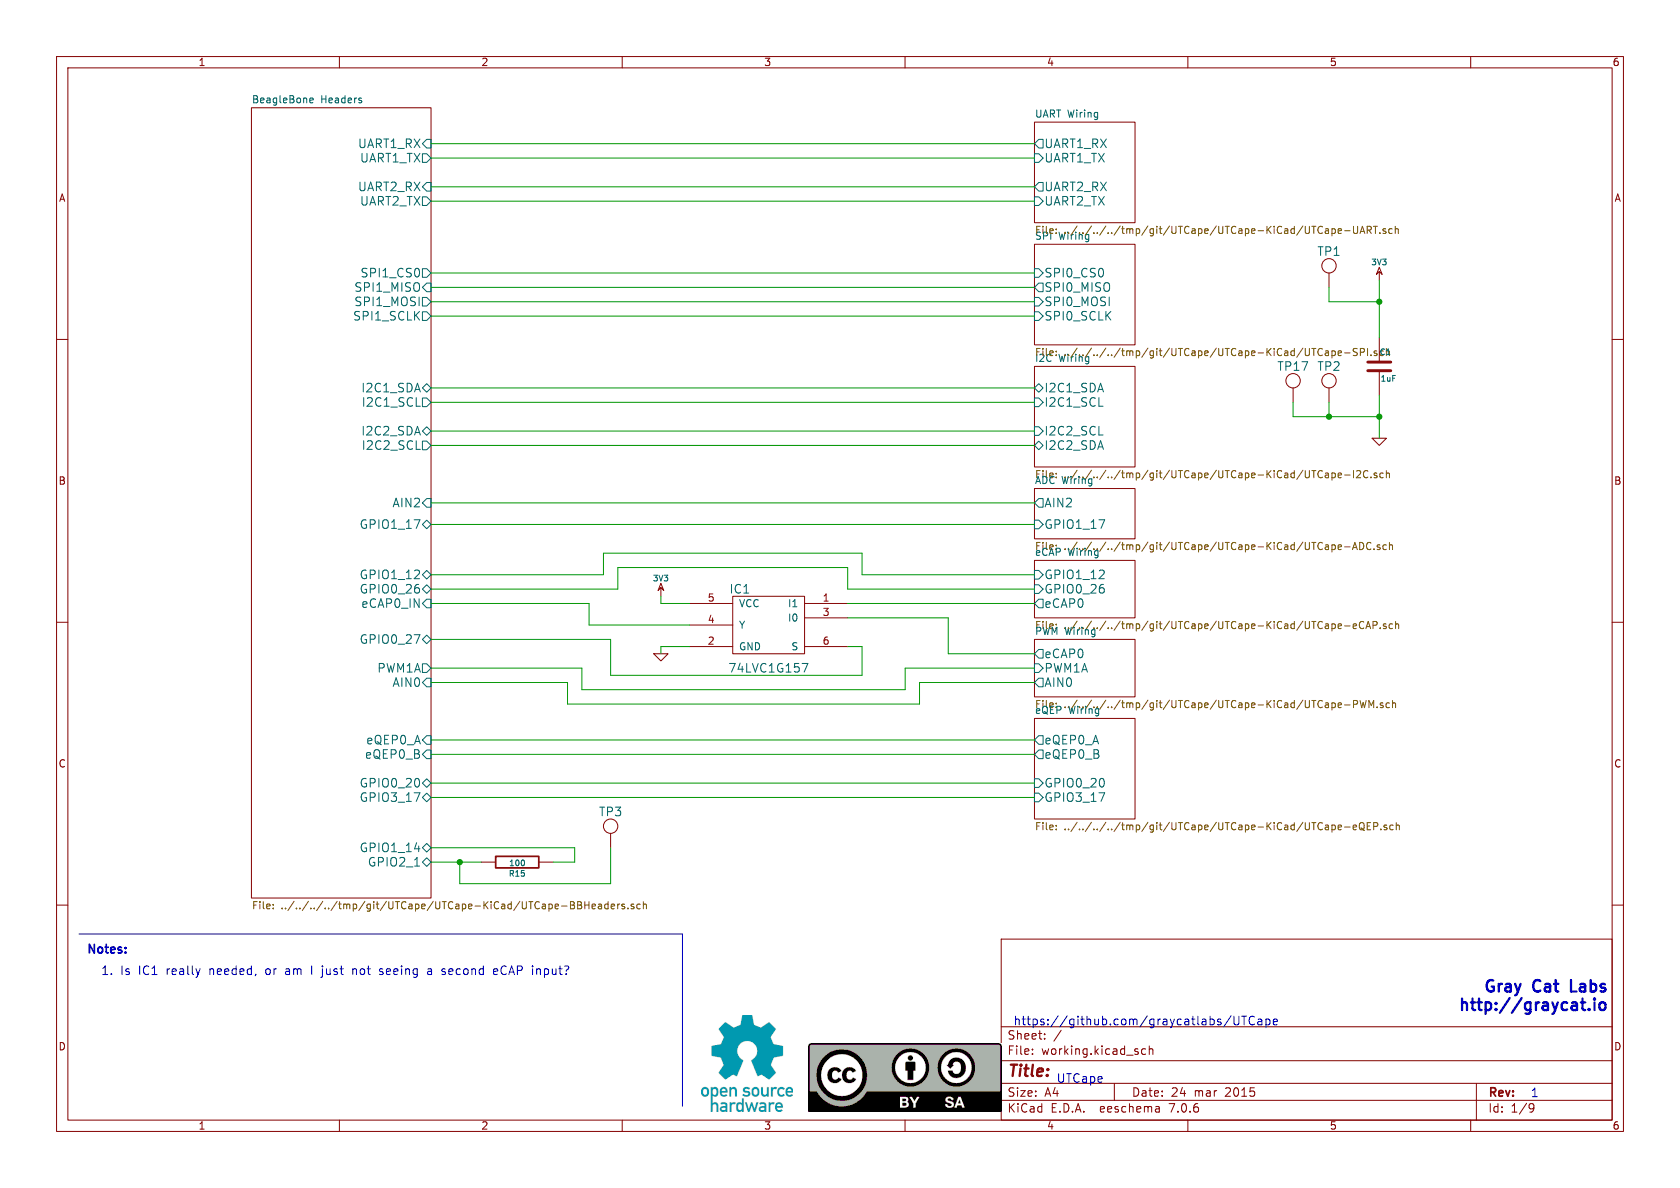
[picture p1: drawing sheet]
(kicad_sch (version 20230121) (generator eeschema)

 (paper "A4")

 (title_block
  (date "24 mar 2015"))

 (lib_symbols
  (symbol "UTCape-rescue:3V3" (power) (pin_names (offset 0)) (in_bom yes) (on_board yes)
   (property "Reference" "#PWR" (at 0 2.54 0) (effects (font (size 1.016 1.016)) hide))
   (property "Value" "3V3" (at 0 3.175 0) (effects (font (size 1.016 1.016))))
   (property "Footprint" "" (at 0 0 0) (effects (font (size 1.524 1.524))))
   (property "Datasheet" "" (at 0 0 0) (effects (font (size 1.524 1.524))))
   (symbol "3V3_0_0"
    (pin power_in line (at 0 0 90) (length 0) hide (name "3V3" (effects (font (size 0.762 0.762)))) (number "1" (effects (font (size 0.762 0.762))))))
   (symbol "3V3_0_1"
    (polyline (pts (xy 0 1.524) (xy 0 0)) (stroke (width 0) (type solid)) (fill (type none)))
    (polyline (pts (xy 0 1.524) (xy 0.508 1.016) (xy 0 2.286) (xy -0.508 1.016) (xy 0 1.524) (xy 0 1.524)) (stroke (width 0) (type solid)) (fill (type none)))))
  (symbol "UTCape-rescue:74LVC1G157" (pin_names (offset 1.016)) (in_bom yes) (on_board yes)
   (property "Reference" "IC" (at -5.08 6.35 0) (effects (font (size 1.524 1.524))))
   (property "Value" "74LVC1G157" (at 0 -7.62 0) (effects (font (size 1.524 1.524))))
   (property "Footprint" "" (at 0 -7.62 0) (effects (font (size 1.524 1.524))))
   (property "Datasheet" "" (at 0 -7.62 0) (effects (font (size 1.524 1.524))))
   (symbol "74LVC1G157_0_1"
    (rectangle (start -6.35 5.08) (end 6.35 -5.08) (stroke (width 0) (type solid)) (fill (type none))))
   (symbol "74LVC1G157_1_1"
    (pin input line (at -13.97 3.81 0) (length 7.62) (name "I1" (effects (font (size 1.27 1.27)))) (number "1" (effects (font (size 1.27 1.27)))))
    (pin power_in line (at 13.97 -3.81 180) (length 7.62) (name "GND" (effects (font (size 1.27 1.27)))) (number "2" (effects (font (size 1.27 1.27)))))
    (pin input line (at -13.97 1.27 0) (length 7.62) (name "I0" (effects (font (size 1.27 1.27)))) (number "3" (effects (font (size 1.27 1.27)))))
    (pin output line (at 13.97 0 180) (length 7.62) (name "Y" (effects (font (size 1.27 1.27)))) (number "4" (effects (font (size 1.27 1.27)))))
    (pin power_in line (at 13.97 3.81 180) (length 7.62) (name "VCC" (effects (font (size 1.27 1.27)))) (number "5" (effects (font (size 1.27 1.27)))))
    (pin input line (at -13.97 -3.81 0) (length 7.62) (name "S" (effects (font (size 1.27 1.27)))) (number "6" (effects (font (size 1.27 1.27)))))))
  (symbol "UTCape-rescue:C" (pin_numbers hide) (pin_names (offset 0.254)) (in_bom yes) (on_board yes)
   (property "Reference" "C" (at 0 2.54 0) (effects (font (size 1.016 1.016)) (justify left)))
   (property "Value" "C" (at 0.1524 -2.159 0) (effects (font (size 1.016 1.016)) (justify left)))
   (property "Footprint" "" (at 0.9652 -3.81 0) (effects (font (size 0.762 0.762))))
   (property "Datasheet" "" (at 0 0 0) (effects (font (size 1.524 1.524))))
   (symbol "C_0_1"
    (polyline (pts (xy -2.032 -0.762) (xy 2.032 -0.762)) (stroke (width 0.508) (type solid)) (fill (type none)))
    (polyline (pts (xy -2.032 0.762) (xy 2.032 0.762)) (stroke (width 0.508) (type solid)) (fill (type none))))
   (symbol "C_1_1"
    (pin passive line (at 0 5.08 270) (length 4.318) (name "~" (effects (font (size 1.016 1.016)))) (number "1" (effects (font (size 1.016 1.016)))))
    (pin passive line (at 0 -5.08 90) (length 4.318) (name "~" (effects (font (size 1.016 1.016)))) (number "2" (effects (font (size 1.016 1.016)))))))
  (symbol "UTCape-rescue:GND" (power) (pin_names (offset 0)) (in_bom yes) (on_board yes)
   (property "Reference" "#PWR" (at 0 0 0) (effects (font (size 0.762 0.762)) hide))
   (property "Value" "GND" (at 0 -1.778 0) (effects (font (size 0.762 0.762)) hide))
   (property "Footprint" "" (at 0 0 0) (effects (font (size 1.524 1.524))))
   (property "Datasheet" "" (at 0 0 0) (effects (font (size 1.524 1.524))))
   (symbol "GND_0_1"
    (polyline (pts (xy -1.27 0) (xy 0 -1.27) (xy 1.27 0) (xy -1.27 0)) (stroke (width 0) (type solid)) (fill (type none))))
   (symbol "GND_1_1"
    (pin power_in line (at 0 0 90) (length 0) hide (name "GND" (effects (font (size 0.762 0.762)))) (number "1" (effects (font (size 0.762 0.762)))))))
  (symbol "UTCape-rescue:R" (pin_numbers hide) (pin_names (offset 0)) (in_bom yes) (on_board yes)
   (property "Reference" "R" (at 2.032 0 90) (effects (font (size 1.016 1.016))))
   (property "Value" "R" (at 0.1778 0.0254 90) (effects (font (size 1.016 1.016))))
   (property "Footprint" "" (at -1.778 0 90) (effects (font (size 0.762 0.762))))
   (property "Datasheet" "" (at 0 0 0) (effects (font (size 0.762 0.762))))
   (symbol "R_0_1"
    (rectangle (start -1.016 3.81) (end 1.016 -3.81) (stroke (width 0.3048) (type solid)) (fill (type none))))
   (symbol "R_1_1"
    (pin passive line (at 0 6.35 270) (length 2.54) (name "~" (effects (font (size 1.524 1.524)))) (number "1" (effects (font (size 1.524 1.524)))))
    (pin passive line (at 0 -6.35 90) (length 2.54) (name "~" (effects (font (size 1.524 1.524)))) (number "2" (effects (font (size 1.524 1.524)))))))
  (symbol "UTCape-rescue:TEST_POINT" (pin_numbers hide) (pin_names (offset 1.016) hide) (in_bom yes) (on_board yes)
   (property "Reference" "TP" (at 0 6.35 0) (effects (font (size 1.524 1.524))))
   (property "Value" "TEST_POINT" (at -7.62 1.27 0) (effects (font (size 1.524 1.524))))
   (property "Footprint" "" (at 0 0 0) (effects (font (size 1.524 1.524))))
   (property "Datasheet" "" (at 0 0 0) (effects (font (size 1.524 1.524))))
   (symbol "TEST_POINT_0_1"
    (circle (center 0 3.81) (radius 1.27) (stroke (width 0) (type solid)) (fill (type none))))
   (symbol "TEST_POINT_1_1"
    (pin input line (at 0 0 90) (length 2.54) (name "~" (effects (font (size 1.27 1.27)))) (number "1" (effects (font (size 1.27 1.27))))))))

 (junction (at 81.28 152.4) (diameter 0) (color 0 0 0 0))
 (junction (at 243.84 73.66) (diameter 0) (color 0 0 0 0))
 (junction (at 243.84 53.34) (diameter 0) (color 0 0 0 0))
 (junction (at 234.95 73.66) (diameter 0) (color 0 0 0 0))

 (polyline (pts (xy 120.65 165.1) (xy 120.65 195.58)) (stroke (width 0) (type default)))

 (wire (pts (xy 81.28 156.21) (xy 81.28 152.4)) (stroke (width 0) (type default)))
 (polyline (pts (xy 13.97 165.1) (xy 120.65 165.1)) (stroke (width 0) (type default)))

 (wire (pts (xy 106.68 97.79) (xy 106.68 101.6)) (stroke (width 0) (type default)))
 (wire (pts (xy 116.84 114.3) (xy 116.84 115.57)) (stroke (width 0) (type default)))
 (wire (pts (xy 160.02 121.92) (xy 102.87 121.92)) (stroke (width 0) (type default)))
 (wire (pts (xy 76.2 130.81) (xy 182.88 130.81)) (stroke (width 0) (type default)))
 (wire (pts (xy 109.22 104.14) (xy 76.2 104.14)) (stroke (width 0) (type default)))
 (wire (pts (xy 234.95 73.66) (xy 243.84 73.66)) (stroke (width 0) (type default)))
 (wire (pts (xy 100.33 124.46) (xy 162.56 124.46)) (stroke (width 0) (type default)))
 (wire (pts (xy 101.6 149.86) (xy 76.2 149.86)) (stroke (width 0) (type default)))
 (wire (pts (xy 121.92 106.68) (xy 116.84 106.68)) (stroke (width 0) (type default)))
 (wire (pts (xy 107.95 113.03) (xy 76.2 113.03)) (stroke (width 0) (type default)))
 (wire (pts (xy 76.2 71.12) (xy 182.88 71.12)) (stroke (width 0) (type default)))
 (wire (pts (xy 228.6 73.66) (xy 228.6 71.12)) (stroke (width 0) (type default)))
 (wire (pts (xy 243.84 49.53) (xy 243.84 53.34)) (stroke (width 0) (type default)))
 (wire (pts (xy 76.2 33.02) (xy 182.88 33.02)) (stroke (width 0) (type default)))
 (wire (pts (xy 107.95 119.38) (xy 152.4 119.38)) (stroke (width 0) (type default)))
 (wire (pts (xy 100.33 120.65) (xy 100.33 124.46)) (stroke (width 0) (type default)))
 (wire (pts (xy 104.14 110.49) (xy 121.92 110.49)) (stroke (width 0) (type default)))
 (wire (pts (xy 162.56 120.65) (xy 182.88 120.65)) (stroke (width 0) (type default)))
 (wire (pts (xy 76.2 78.74) (xy 182.88 78.74)) (stroke (width 0) (type default)))
 (wire (pts (xy 243.84 73.66) (xy 243.84 77.47)) (stroke (width 0) (type default)))
 (wire (pts (xy 102.87 121.92) (xy 102.87 118.11)) (stroke (width 0) (type default)))
 (wire (pts (xy 76.2 152.4) (xy 81.28 152.4)) (stroke (width 0) (type default)))
 (wire (pts (xy 243.84 53.34) (xy 234.95 53.34)) (stroke (width 0) (type default)))
 (wire (pts (xy 76.2 76.2) (xy 182.88 76.2)) (stroke (width 0) (type default)))
 (wire (pts (xy 76.2 120.65) (xy 100.33 120.65)) (stroke (width 0) (type default)))
 (wire (pts (xy 152.4 101.6) (xy 152.4 97.79)) (stroke (width 0) (type default)))
 (wire (pts (xy 106.68 101.6) (xy 76.2 101.6)) (stroke (width 0) (type default)))
 (wire (pts (xy 76.2 25.4) (xy 182.88 25.4)) (stroke (width 0) (type default)))
 (wire (pts (xy 102.87 118.11) (xy 76.2 118.11)) (stroke (width 0) (type default)))
 (wire (pts (xy 76.2 50.8) (xy 182.88 50.8)) (stroke (width 0) (type default)))
 (wire (pts (xy 167.64 115.57) (xy 167.64 109.22)) (stroke (width 0) (type default)))
 (wire (pts (xy 182.88 106.68) (xy 149.86 106.68)) (stroke (width 0) (type default)))
 (wire (pts (xy 149.86 100.33) (xy 149.86 104.14)) (stroke (width 0) (type default)))
 (wire (pts (xy 116.84 106.68) (xy 116.84 105.41)) (stroke (width 0) (type default)))
 (wire (pts (xy 109.22 104.14) (xy 109.22 100.33)) (stroke (width 0) (type default)))
 (wire (pts (xy 76.2 53.34) (xy 182.88 53.34)) (stroke (width 0) (type default)))
 (wire (pts (xy 243.84 69.85) (xy 243.84 73.66)) (stroke (width 0) (type default)))
 (wire (pts (xy 149.86 104.14) (xy 182.88 104.14)) (stroke (width 0) (type default)))
 (wire (pts (xy 76.2 140.97) (xy 182.88 140.97)) (stroke (width 0) (type default)))
 (wire (pts (xy 182.88 138.43) (xy 76.2 138.43)) (stroke (width 0) (type default)))
 (wire (pts (xy 182.88 118.11) (xy 160.02 118.11)) (stroke (width 0) (type default)))
 (wire (pts (xy 76.2 88.9) (xy 182.88 88.9)) (stroke (width 0) (type default)))
 (wire (pts (xy 76.2 55.88) (xy 182.88 55.88)) (stroke (width 0) (type default)))
 (wire (pts (xy 81.28 152.4) (xy 85.09 152.4)) (stroke (width 0) (type default)))
 (wire (pts (xy 97.79 152.4) (xy 101.6 152.4)) (stroke (width 0) (type default)))
 (wire (pts (xy 162.56 124.46) (xy 162.56 120.65)) (stroke (width 0) (type default)))
 (wire (pts (xy 76.2 133.35) (xy 182.88 133.35)) (stroke (width 0) (type default)))
 (wire (pts (xy 182.88 101.6) (xy 152.4 101.6)) (stroke (width 0) (type default)))
 (wire (pts (xy 107.95 156.21) (xy 81.28 156.21)) (stroke (width 0) (type default)))
 (wire (pts (xy 109.22 100.33) (xy 149.86 100.33)) (stroke (width 0) (type default)))
 (wire (pts (xy 104.14 106.68) (xy 104.14 110.49)) (stroke (width 0) (type default)))
 (wire (pts (xy 152.4 119.38) (xy 152.4 114.3)) (stroke (width 0) (type default)))
 (wire (pts (xy 182.88 115.57) (xy 167.64 115.57)) (stroke (width 0) (type default)))
 (wire (pts (xy 76.2 48.26) (xy 182.88 48.26)) (stroke (width 0) (type default)))
 (wire (pts (xy 76.2 35.56) (xy 182.88 35.56)) (stroke (width 0) (type default)))
 (wire (pts (xy 152.4 114.3) (xy 149.86 114.3)) (stroke (width 0) (type default)))
 (wire (pts (xy 234.95 73.66) (xy 234.95 71.12)) (stroke (width 0) (type default)))
 (wire (pts (xy 107.95 149.86) (xy 107.95 156.21)) (stroke (width 0) (type default)))
 (wire (pts (xy 243.84 53.34) (xy 243.84 59.69)) (stroke (width 0) (type default)))
 (wire (pts (xy 76.2 27.94) (xy 182.88 27.94)) (stroke (width 0) (type default)))
 (wire (pts (xy 107.95 113.03) (xy 107.95 119.38)) (stroke (width 0) (type default)))
 (wire (pts (xy 228.6 73.66) (xy 234.95 73.66)) (stroke (width 0) (type default)))
 (wire (pts (xy 76.2 68.58) (xy 182.88 68.58)) (stroke (width 0) (type default)))
 (wire (pts (xy 152.4 97.79) (xy 106.68 97.79)) (stroke (width 0) (type default)))
 (wire (pts (xy 76.2 106.68) (xy 104.14 106.68)) (stroke (width 0) (type default)))
 (wire (pts (xy 167.64 109.22) (xy 149.86 109.22)) (stroke (width 0) (type default)))
 (wire (pts (xy 121.92 114.3) (xy 116.84 114.3)) (stroke (width 0) (type default)))
 (wire (pts (xy 101.6 152.4) (xy 101.6 149.86)) (stroke (width 0) (type default)))
 (wire (pts (xy 76.2 92.71) (xy 182.88 92.71)) (stroke (width 0) (type default)))
 (wire (pts (xy 160.02 118.11) (xy 160.02 121.92)) (stroke (width 0) (type default)))
 (wire (pts (xy 234.95 53.34) (xy 234.95 50.8)) (stroke (width 0) (type default)))

 (image (at 160.02 190.5)
  (data))
 (image (at 132.08 187.96)
  (data))

 (text "Gray Cat Labs\nhttp://graycat.io" (at 284.48 179.07 0) (effects (font (size 2.032 2.032) (thickness 0.4064) bold) (justify right bottom)))
 (text "https://github.com/graycatlabs/UTCape" (at 179.07 181.61 0) (effects (font (size 1.524 1.524)) (justify left bottom)))
 (text "UTCape" (at 186.69 191.77 0) (effects (font (size 1.524 1.524)) (justify left bottom)))
 (text "1" (at 270.51 194.31 0) (effects (font (size 1.524 1.524)) (justify left bottom)))
 (text "Notes:" (at 15.24 168.91 0) (effects (font (size 1.524 1.524) (thickness 0.3048) bold) (justify left bottom)))
 (text "1. Is IC1 really needed, or am I just not seeing a second eCAP input?" (at 17.78 172.72 0) (effects (font (size 1.524 1.524)) (justify left bottom)))

 (symbol (lib_id "UTCape-rescue:TEST_POINT") (at 234.95 50.8 0) (unit 1) (in_bom yes) (on_board yes) (dnp no)
  (property "Reference" "TP1" (at 234.95 44.45 0) (effects (font (size 1.524 1.524))))
  (property "Value" "TEST_POINT" (at 227.33 49.53 0) (effects (font (size 1.524 1.524)) hide))
  (property "Footprint" "" (at 234.95 50.8 0) (effects (font (size 1.524 1.524))))
  (property "Datasheet" "" (at 234.95 50.8 0) (effects (font (size 1.524 1.524)))) (pin "1"))

 (symbol (lib_id "UTCape-rescue:3V3") (at 243.84 49.53 0) (unit 1) (in_bom yes) (on_board yes) (dnp no)
  (property "Reference" "#PWR01" (at 243.84 46.99 0) (effects (font (size 1.016 1.016)) hide))
  (property "Value" "3V3" (at 243.84 46.355 0) (effects (font (size 1.016 1.016))))
  (property "Footprint" "" (at 243.84 49.53 0) (effects (font (size 1.524 1.524))))
  (property "Datasheet" "" (at 243.84 49.53 0) (effects (font (size 1.524 1.524)))) (pin "1"))

 (symbol (lib_id "UTCape-rescue:TEST_POINT") (at 234.95 71.12 0) (unit 1) (in_bom yes) (on_board yes) (dnp no)
  (property "Reference" "TP2" (at 234.95 64.77 0) (effects (font (size 1.524 1.524))))
  (property "Value" "TEST_POINT" (at 227.33 69.85 0) (effects (font (size 1.524 1.524)) hide))
  (property "Footprint" "" (at 234.95 71.12 0) (effects (font (size 1.524 1.524))))
  (property "Datasheet" "" (at 234.95 71.12 0) (effects (font (size 1.524 1.524)))) (pin "1"))

 (symbol (lib_id "UTCape-rescue:GND") (at 243.84 77.47 0) (unit 1) (in_bom yes) (on_board yes) (dnp no)
  (property "Reference" "#PWR02" (at 243.84 77.47 0) (effects (font (size 0.762 0.762)) hide))
  (property "Value" "GND" (at 243.84 79.248 0) (effects (font (size 0.762 0.762)) hide))
  (property "Footprint" "" (at 243.84 77.47 0) (effects (font (size 1.524 1.524))))
  (property "Datasheet" "" (at 243.84 77.47 0) (effects (font (size 1.524 1.524)))) (pin "1"))

 (symbol (lib_id "UTCape-rescue:C") (at 243.84 64.77 0) (unit 1) (in_bom yes) (on_board yes) (dnp no)
  (property "Reference" "C1" (at 243.84 62.23 0) (effects (font (size 1.016 1.016)) (justify left)))
  (property "Value" "1uF" (at 243.9924 66.929 0) (effects (font (size 1.016 1.016)) (justify left)))
  (property "Footprint" "~" (at 244.8052 68.58 0) (effects (font (size 0.762 0.762))))
  (property "Datasheet" "~" (at 243.84 64.77 0) (effects (font (size 1.524 1.524)))) (pin "1") (pin "2"))

 (symbol (lib_id "UTCape-rescue:TEST_POINT") (at 228.6 71.12 0) (unit 1) (in_bom yes) (on_board yes) (dnp no)
  (property "Reference" "TP17" (at 228.6 64.77 0) (effects (font (size 1.524 1.524))))
  (property "Value" "TEST_POINT" (at 220.98 69.85 0) (effects (font (size 1.524 1.524)) hide))
  (property "Footprint" "" (at 228.6 71.12 0) (effects (font (size 1.524 1.524))))
  (property "Datasheet" "" (at 228.6 71.12 0) (effects (font (size 1.524 1.524)))) (pin "1"))

 (symbol (lib_id "UTCape-rescue:74LVC1G157") (at 135.89 110.49 0) (mirror y) (unit 1) (in_bom yes) (on_board yes) (dnp no)
  (property "Reference" "IC1" (at 130.81 104.14 0) (effects (font (size 1.524 1.524))))
  (property "Value" "74LVC1G157" (at 135.89 118.11 0) (effects (font (size 1.524 1.524))))
  (property "Footprint" "" (at 135.89 118.11 0) (effects (font (size 1.524 1.524))))
  (property "Datasheet" "" (at 135.89 118.11 0) (effects (font (size 1.524 1.524))))
  (property "Manufacturer" "NXP Semiconductors" (at 135.89 110.49 0) (effects (font (size 1.524 1.524)) hide))
  (property "Mfg. part num." "74LVC1G157GW" (at 135.89 110.49 0) (effects (font (size 1.524 1.524)) hide))
  (property "Supplier" "Digi-Key" (at 135.89 110.49 0) (effects (font (size 1.524 1.524)) hide))
  (property "Supplier part num." "568-3008-1-ND" (at 135.89 110.49 0) (effects (font (size 1.524 1.524)) hide)) (pin "1") (pin "2") (pin "3") (pin "4") (pin "5") (pin "6"))

 (symbol (lib_id "UTCape-rescue:3V3") (at 116.84 105.41 0) (unit 1) (in_bom yes) (on_board yes) (dnp no)
  (property "Reference" "#PWR03" (at 116.84 102.87 0) (effects (font (size 1.016 1.016)) hide))
  (property "Value" "3V3" (at 116.84 102.235 0) (effects (font (size 1.016 1.016))))
  (property "Footprint" "" (at 116.84 105.41 0) (effects (font (size 1.524 1.524))))
  (property "Datasheet" "" (at 116.84 105.41 0) (effects (font (size 1.524 1.524)))) (pin "1"))

 (symbol (lib_id "UTCape-rescue:GND") (at 116.84 115.57 0) (unit 1) (in_bom yes) (on_board yes) (dnp no)
  (property "Reference" "#PWR04" (at 116.84 115.57 0) (effects (font (size 0.762 0.762)) hide))
  (property "Value" "GND" (at 116.84 117.348 0) (effects (font (size 0.762 0.762)) hide))
  (property "Footprint" "" (at 116.84 115.57 0) (effects (font (size 1.524 1.524))))
  (property "Datasheet" "" (at 116.84 115.57 0) (effects (font (size 1.524 1.524)))) (pin "1"))

 (symbol (lib_id "UTCape-rescue:TEST_POINT") (at 107.95 149.86 0) (unit 1) (in_bom yes) (on_board yes) (dnp no)
  (property "Reference" "TP3" (at 107.95 143.51 0) (effects (font (size 1.524 1.524))))
  (property "Value" "TEST_POINT" (at 100.33 148.59 0) (effects (font (size 1.524 1.524)) hide))
  (property "Footprint" "" (at 107.95 149.86 0) (effects (font (size 1.524 1.524))))
  (property "Datasheet" "" (at 107.95 149.86 0) (effects (font (size 1.524 1.524)))) (pin "1"))

 (symbol (lib_id "UTCape-rescue:R") (at 91.44 152.4 270) (unit 1) (in_bom yes) (on_board yes) (dnp no)
  (property "Reference" "R15" (at 91.44 154.432 90) (effects (font (size 1.016 1.016))))
  (property "Value" "100" (at 91.4654 152.5778 90) (effects (font (size 1.016 1.016))))
  (property "Footprint" "~" (at 91.44 150.622 90) (effects (font (size 0.762 0.762))))
  (property "Datasheet" "~" (at 91.44 152.4 0) (effects (font (size 0.762 0.762)))) (pin "1") (pin "2"))

 (sheet (at 44.45 19.05) (size 31.75 139.7) (fields_autoplaced) (stroke (width 0) (type solid)) (fill (color 0 0 0 0.0000))
  (property "Sheetname" "BeagleBone Headers" (at 44.45 18.3384 0) (effects (font (size 1.27 1.27)) (justify left bottom)))
  (property "Sheetfile" "../../../../tmp/git/UTCape/UTCape-KiCad/UTCape-BBHeaders.sch" (at 44.45 159.3346 0) (effects (font (size 1.27 1.27)) (justify left top))) (pin "I2C1_SCL" output (at 76.2 71.12 0) (effects (font (size 1.524 1.524)) (justify right))) (pin "I2C2_SCL" output (at 76.2 78.74 0) (effects (font (size 1.524 1.524)) (justify right))) (pin "UART2_TX" output (at 76.2 35.56 0) (effects (font (size 1.524 1.524)) (justify right))) (pin "GPIO1_17" bidirectional (at 76.2 92.71 0) (effects (font (size 1.524 1.524)) (justify right))) (pin "GPIO3_17" bidirectional (at 76.2 140.97 0) (effects (font (size 1.524 1.524)) (justify right))) (pin "eQEP0_B" input (at 76.2 133.35 0) (effects (font (size 1.524 1.524)) (justify right))) (pin "SPI1_MISO" input (at 76.2 50.8 0) (effects (font (size 1.524 1.524)) (justify right))) (pin "SPI1_SCLK" output (at 76.2 55.88 0) (effects (font (size 1.524 1.524)) (justify right))) (pin "AIN2" input (at 76.2 88.9 0) (effects (font (size 1.524 1.524)) (justify right))) (pin "AIN0" input (at 76.2 120.65 0) (effects (font (size 1.524 1.524)) (justify right))) (pin "PWM1A" output (at 76.2 118.11 0) (effects (font (size 1.524 1.524)) (justify right))) (pin "I2C1_SDA" bidirectional (at 76.2 68.58 0) (effects (font (size 1.524 1.524)) (justify right))) (pin "I2C2_SDA" bidirectional (at 76.2 76.2 0) (effects (font (size 1.524 1.524)) (justify right))) (pin "UART2_RX" input (at 76.2 33.02 0) (effects (font (size 1.524 1.524)) (justify right))) (pin "UART1_TX" output (at 76.2 27.94 0) (effects (font (size 1.524 1.524)) (justify right))) (pin "UART1_RX" input (at 76.2 25.4 0) (effects (font (size 1.524 1.524)) (justify right))) (pin "SPI1_CS0" output (at 76.2 48.26 0) (effects (font (size 1.524 1.524)) (justify right))) (pin "SPI1_MOSI" output (at 76.2 53.34 0) (effects (font (size 1.524 1.524)) (justify right))) (pin "eQEP0_A" input (at 76.2 130.81 0) (effects (font (size 1.524 1.524)) (justify right))) (pin "eCAP0_IN" input (at 76.2 106.68 0) (effects (font (size 1.524 1.524)) (justify right))) (pin "GPIO1_12" bidirectional (at 76.2 101.6 0) (effects (font (size 1.524 1.524)) (justify right))) (pin "GPIO1_14" bidirectional (at 76.2 149.86 0) (effects (font (size 1.524 1.524)) (justify right))) (pin "GPIO0_26" bidirectional (at 76.2 104.14 0) (effects (font (size 1.524 1.524)) (justify right))) (pin "GPIO0_27" bidirectional (at 76.2 113.03 0) (effects (font (size 1.524 1.524)) (justify right))) (pin "GPIO2_1" bidirectional (at 76.2 152.4 0) (effects (font (size 1.524 1.524)) (justify right))) (pin "GPIO0_20" bidirectional (at 76.2 138.43 0) (effects (font (size 1.524 1.524)) (justify right))))

 (sheet (at 182.88 43.18) (size 17.78 17.78) (fields_autoplaced) (stroke (width 0) (type solid)) (fill (color 0 0 0 0.0000))
  (property "Sheetname" "SPI Wiring" (at 182.88 42.4684 0) (effects (font (size 1.27 1.27)) (justify left bottom)))
  (property "Sheetfile" "../../../../tmp/git/UTCape/UTCape-KiCad/UTCape-SPI.sch" (at 182.88 61.5446 0) (effects (font (size 1.27 1.27)) (justify left top))) (pin "SPI0_CS0" input (at 182.88 48.26 180) (effects (font (size 1.524 1.524)) (justify left))) (pin "SPI0_MISO" output (at 182.88 50.8 180) (effects (font (size 1.524 1.524)) (justify left))) (pin "SPI0_MOSI" input (at 182.88 53.34 180) (effects (font (size 1.524 1.524)) (justify left))) (pin "SPI0_SCLK" input (at 182.88 55.88 180) (effects (font (size 1.524 1.524)) (justify left))))

 (sheet (at 182.88 64.77) (size 17.78 17.78) (fields_autoplaced) (stroke (width 0) (type solid)) (fill (color 0 0 0 0.0000))
  (property "Sheetname" "I2C Wiring" (at 182.88 64.0584 0) (effects (font (size 1.27 1.27)) (justify left bottom)))
  (property "Sheetfile" "../../../../tmp/git/UTCape/UTCape-KiCad/UTCape-I2C.sch" (at 182.88 83.1346 0) (effects (font (size 1.27 1.27)) (justify left top))) (pin "I2C1_SCL" input (at 182.88 71.12 180) (effects (font (size 1.524 1.524)) (justify left))) (pin "I2C1_SDA" bidirectional (at 182.88 68.58 180) (effects (font (size 1.524 1.524)) (justify left))) (pin "I2C2_SCL" input (at 182.88 76.2 180) (effects (font (size 1.524 1.524)) (justify left))) (pin "I2C2_SDA" bidirectional (at 182.88 78.74 180) (effects (font (size 1.524 1.524)) (justify left))))

 (sheet (at 182.88 21.59) (size 17.78 17.78) (fields_autoplaced) (stroke (width 0) (type solid)) (fill (color 0 0 0 0.0000))
  (property "Sheetname" "UART Wiring" (at 182.88 20.8784 0) (effects (font (size 1.27 1.27)) (justify left bottom)))
  (property "Sheetfile" "../../../../tmp/git/UTCape/UTCape-KiCad/UTCape-UART.sch" (at 182.88 39.9546 0) (effects (font (size 1.27 1.27)) (justify left top))) (pin "UART1_TX" input (at 182.88 27.94 180) (effects (font (size 1.524 1.524)) (justify left))) (pin "UART1_RX" output (at 182.88 25.4 180) (effects (font (size 1.524 1.524)) (justify left))) (pin "UART2_TX" input (at 182.88 35.56 180) (effects (font (size 1.524 1.524)) (justify left))) (pin "UART2_RX" output (at 182.88 33.02 180) (effects (font (size 1.524 1.524)) (justify left))))

 (sheet (at 182.88 86.36) (size 17.78 8.89) (fields_autoplaced) (stroke (width 0) (type solid)) (fill (color 0 0 0 0.0000))
  (property "Sheetname" "ADC Wiring" (at 182.88 85.6484 0) (effects (font (size 1.27 1.27)) (justify left bottom)))
  (property "Sheetfile" "../../../../tmp/git/UTCape/UTCape-KiCad/UTCape-ADC.sch" (at 182.88 95.8346 0) (effects (font (size 1.27 1.27)) (justify left top))) (pin "GPIO1_17" input (at 182.88 92.71 180) (effects (font (size 1.524 1.524)) (justify left))) (pin "AIN2" output (at 182.88 88.9 180) (effects (font (size 1.524 1.524)) (justify left))))

 (sheet (at 182.88 99.06) (size 17.78 10.16) (fields_autoplaced) (stroke (width 0) (type solid)) (fill (color 0 0 0 0.0000))
  (property "Sheetname" "eCAP Wiring" (at 182.88 98.3484 0) (effects (font (size 1.27 1.27)) (justify left bottom)))
  (property "Sheetfile" "../../../../tmp/git/UTCape/UTCape-KiCad/UTCape-eCAP.sch" (at 182.88 109.8046 0) (effects (font (size 1.27 1.27)) (justify left top))) (pin "GPIO1_12" input (at 182.88 101.6 180) (effects (font (size 1.524 1.524)) (justify left))) (pin "eCAP0" output (at 182.88 106.68 180) (effects (font (size 1.524 1.524)) (justify left))) (pin "GPIO0_26" input (at 182.88 104.14 180) (effects (font (size 1.524 1.524)) (justify left))))

 (sheet (at 182.88 113.03) (size 17.78 10.16) (fields_autoplaced) (stroke (width 0) (type solid)) (fill (color 0 0 0 0.0000))
  (property "Sheetname" "PWM Wiring" (at 182.88 112.3184 0) (effects (font (size 1.27 1.27)) (justify left bottom)))
  (property "Sheetfile" "../../../../tmp/git/UTCape/UTCape-KiCad/UTCape-PWM.sch" (at 182.88 123.7746 0) (effects (font (size 1.27 1.27)) (justify left top))) (pin "PWM1A" input (at 182.88 118.11 180) (effects (font (size 1.524 1.524)) (justify left))) (pin "eCAP0" output (at 182.88 115.57 180) (effects (font (size 1.524 1.524)) (justify left))) (pin "AIN0" output (at 182.88 120.65 180) (effects (font (size 1.524 1.524)) (justify left))))

 (sheet (at 182.88 127) (size 17.78 17.78) (fields_autoplaced) (stroke (width 0) (type solid)) (fill (color 0 0 0 0.0000))
  (property "Sheetname" "eQEP Wiring" (at 182.88 126.2884 0) (effects (font (size 1.27 1.27)) (justify left bottom)))
  (property "Sheetfile" "../../../../tmp/git/UTCape/UTCape-KiCad/UTCape-eQEP.sch" (at 182.88 145.3646 0) (effects (font (size 1.27 1.27)) (justify left top))) (pin "eQEP0_A" output (at 182.88 130.81 180) (effects (font (size 1.524 1.524)) (justify left))) (pin "eQEP0_B" output (at 182.88 133.35 180) (effects (font (size 1.524 1.524)) (justify left))) (pin "GPIO3_17" input (at 182.88 140.97 180) (effects (font (size 1.524 1.524)) (justify left))) (pin "GPIO0_20" input (at 182.88 138.43 180) (effects (font (size 1.524 1.524)) (justify left))))

 (sheet_instances (path "" (page "1"))))
